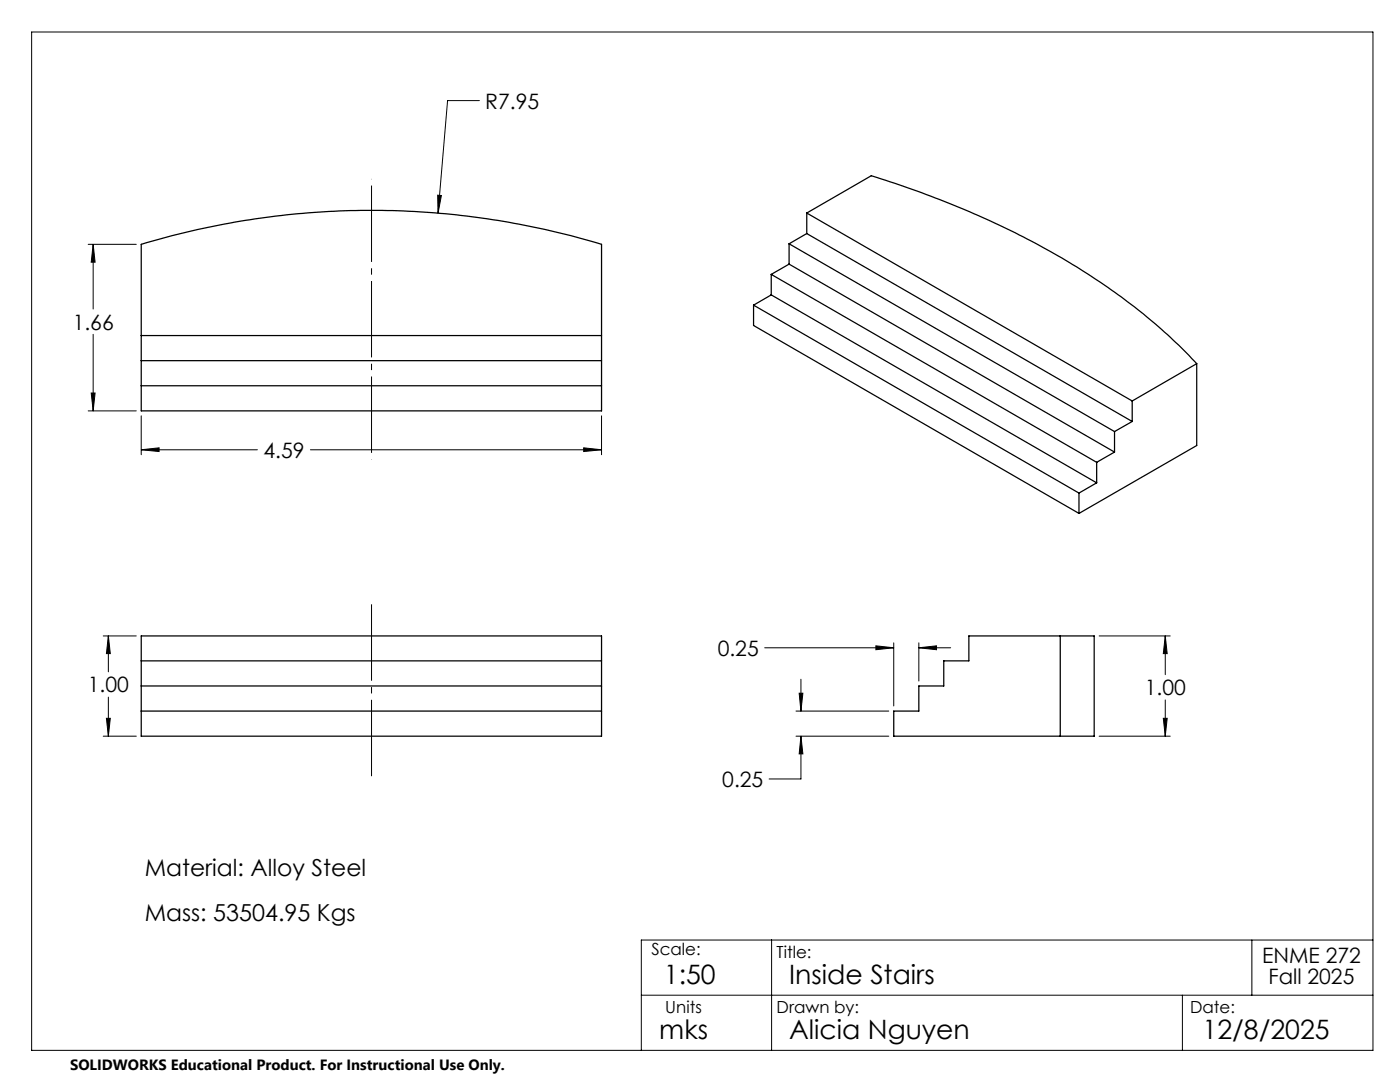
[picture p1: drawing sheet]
<svg xmlns="http://www.w3.org/2000/svg" width="279mm" height="216mm" viewBox="0 0 279 216" stroke-linecap="round" stroke-linejoin="round" font-family="sans-serif">
<g fill="none" stroke="#000" stroke-width=".25">
<path d="M28.2 48.8a159.1 159.1 0 0 1 91.9 0v33.2h-91.9zM153.9 58.8l65 37.5M153.9 58.8l-3.5 2.1M153.9 54.8l65 37.5M153.9 54.8v4M157.5 52.7l64.9 37.5M157.5 52.7l-3.6 2.1M157.5 48.6l64.9 37.5M157.5 48.6v4.1M161 42.5l12.9-7.4 1.9 .6a165.8 165.8 0 0 1 48.6 24.1 104.1 104.1 0 0 1 14.4 12.8M161 46.6l65 37.5M161 46.6l-3.5 2"/>
<path d="M161 42.5l65 37.5M161 42.5v4.1M28.2 67h91.9M28.2 72h91.9M28.2 77h91.9M150.4 60.9v4l64.9 37.5M150.4 60.9l64.9 37.5M238.8 72.6l-12.8 7.4M238.8 72.6v16.3l-23.5 13.5M215.3 98.4v4M218.9 96.3l-3.6 2.1M218.9 92.3v4"/>
<path d="M222.4 90.2l-3.5 2.1M222.4 86.1v4.1M226 84.1l-3.6 2M226 80v4.1M28.2 126.9h91.9v20h-91.9zM28.2 136.9h91.9M28.2 131.9h91.9M211.6 126.9h6.8v20h-6.8M211.6 126.9h-18.2v5h-5.1v5h-4.9v5h-5v5h33.2M211.6 126.9v20M28.2 141.9h91.9"/>
</g>
<g fill="none" stroke="#000" stroke-width=".2">
<path d="M6.3 6.4h267.7v203.2h-267.7zM87.3 38.9l.8 .1-.7 3.5zM95.7 20.1h-6.4l-1.9 22.4M17.6 48.8h9.6M18.6 48.8l.4 3.5h-.8zM18.6 48.8v12.9M18.2 78.4h.8l-.4 3.6zM18.6 66.7v15.3M17.6 82h9.6M28.2 89.7l3.5-.3v.7zM28.2 83v7.7M28.2 89.7h23.2"/>
<path d="M61.9 89.7h58.2M116.5 89.4l3.6 .3-3.6 .4zM120.1 83v7.7M20.6 126.9h6.6M21.6 126.9l.4 3.5h-.8zM21.6 126.9v7.2M21.6 139.1v7.8M152.6 129.3h25.8M159.5 138.3h.7l-.4 3.6zM159.8 135.5v6.4M174.8 128.9l3.6 .4-3.6 .3zM178.4 128.3v12.6"/>
<path d="M183.4 129.3l3.5-.4v.7zM183.4 128.3v7.6M183.4 129.3h6.3M219.4 126.9h14.1M232.6 126.9l.3 3.5h-.7zM232.6 126.9v7.7M232.6 139.7v7.2M20.6 146.9h6.6M21.2 143.3h.8l-.4 3.6zM158.9 146.9h18.5M158.9 141.9h18.5M159.8 146.9l.4 3.5h-.7z"/>
<path d="M159.8 146.9v8.5h-6.3M219.4 146.9h14.1M232.2 143.3h.7l-.3 3.6zM128 198.6h146M154 187.6v22M236 198.6v11M249.8 187.6v11M274 187.6h-146v22"/>
</g>
<path d="M74.1 156v-36.5" fill="none" stroke="#000" stroke-width=".2" stroke-dasharray="15.2 1.3 1.3 1.3" stroke-dashoffset="-1.1" stroke-linecap="butt"/>
<path d="M74.1 91.7v-56" fill="none" stroke="#000" stroke-width=".2" stroke-dasharray="15.2 1.3 1.3 1.3" stroke-dashoffset="-1.3" stroke-linecap="butt"/>
<path d="M21.6 126.9l.4 3.5h-.8zM21.2 143.3h.8l-.4 3.6zM87.3 38.9l.1 3.6 .7-3.5zM18.6 48.8l.4 3.5h-.8zM18.2 78.4h.8l-.4 3.6zM28.2 89.7l3.5-.3v.7zM116.5 89.4l3.6 .3-3.6 .4zM159.8 146.9l.4 3.5h-.7zM159.5 138.3h.7l-.4 3.6zM232.2 143.3h.7l-.3 3.6zM232.6 126.9l.3 3.5h-.7zM174.8 128.9l3.6 .4-3.6 .3zM183.4 129.3l3.5-.4v.7z" fill="#000"/>
<g font-size="5.3">
<text x="132.5" y="196.4">1:50</text>
<text x="157.5" y="196.4">Inside Stairs</text>
<text x="131.6" y="207.4">mks</text>
<text x="157.5" y="207.4">Alicia Nguyen</text>
<text x="240" y="207.4">12/8/2025</text>
</g>
<g font-size="4.7">
<text x="28.9" y="174.7">Material: Alloy Steel</text>
<text x="28.9" y="183.8">Mass: 53504.95 Kgs</text>
</g>
<g font-size="4.2">
<text x="96.8" y="21.7">R7.95</text>
<text x="14.5" y="65.8">1.66</text>
<text x="52.6" y="91.3">4.59</text>
<text x="143.2" y="130.8">0.25</text>
<text x="17.5" y="138.2">1.00</text>
<text x="228.5" y="138.7">1.00</text>
<text x="144.1" y="157">0.25</text>
<text x="251.9" y="192.2">ENME 272</text>
<text x="253.2" y="196.4">Fall 2025</text>
</g>
<g font-size="3.3">
<text x="130" y="190.6">Scale:</text>
<text x="155" y="191.2">Title:</text>
<text x="132.8" y="202.2">Units</text>
<text x="155" y="202.2">Drawn by:</text>
<text x="237.5" y="202.2">Date:</text>
</g>
<text font-size="3" x="14" y="213.5">SOLIDWORKS Educational Product. For Instructional Use Only.</text>
</svg>
